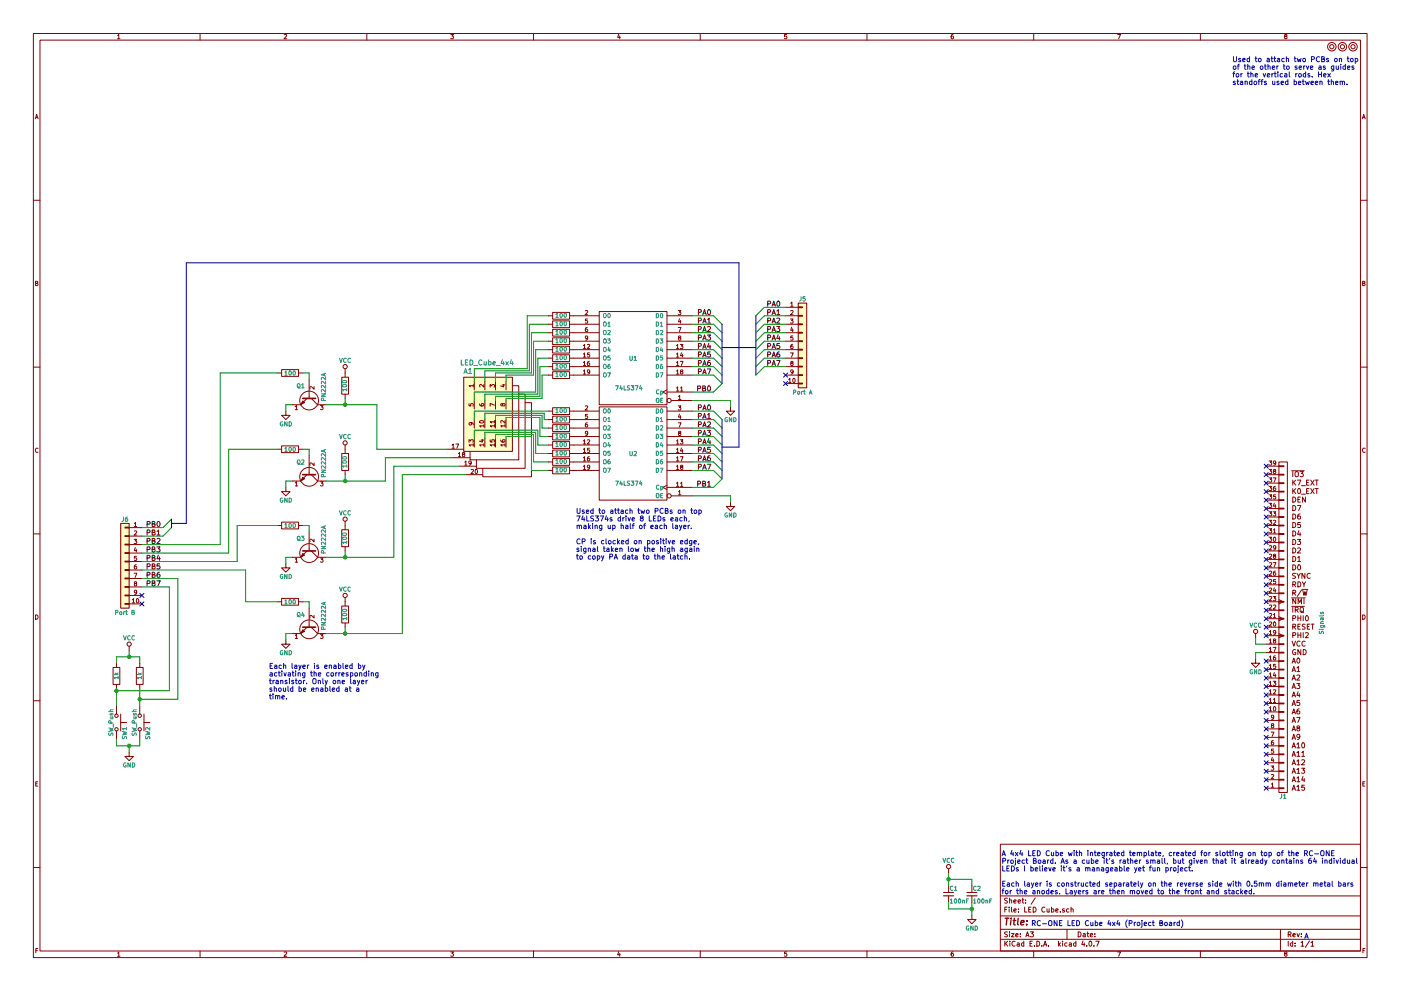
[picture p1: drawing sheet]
EESchema Schematic File Version 2
LIBS:power
LIBS:device
LIBS:transistors
LIBS:conn
LIBS:linear
LIBS:regul
LIBS:74xx
LIBS:cmos4000
LIBS:adc-dac
LIBS:memory
LIBS:xilinx
LIBS:microcontrollers
LIBS:dsp
LIBS:microchip
LIBS:analog_switches
LIBS:motorola
LIBS:texas
LIBS:intel
LIBS:audio
LIBS:interface
LIBS:digital-audio
LIBS:philips
LIBS:display
LIBS:cypress
LIBS:siliconi
LIBS:opto
LIBS:atmel
LIBS:contrib
LIBS:valves
LIBS:mounting
LIBS:rc1_backplane
LIBS:led_cube_4x4
LIBS:switches
LIBS:LED Cube-cache
EELAYER 25 0
EELAYER END
$Descr A3 16535 11693
encoding utf-8
Sheet 1 1
Title ""
Date ""
Rev ""
Comp ""
Comment1 ""
Comment2 ""
Comment3 ""
Comment4 ""
$EndDescr
Text Notes 12175 10925 0    60   ~ 0
RC-ONE LED Cube 4x4 (Project Board)
$Comp
L VCC #PWR01
U 1 1
P 14825 7525
F 0 "#PWR01" H 14825 7375 50  0001 C CNN
F 1 "VCC" H 14825 7675 50  0000 C CNN
F 2 "" H 14825 7525 50  0001 C CNN
F 3 "" H 14825 7525 50  0001 C CNN
	1    14825 7525
	1    0    0    -1  
$EndComp
$Comp
L GND #PWR02
U 1 1
P 14825 7775
F 0 "#PWR02" H 14825 7525 50  0001 C CNN
F 1 "GND" H 14825 7625 50  0000 C CNN
F 2 "" H 14825 7775 50  0001 C CNN
F 3 "" H 14825 7775 50  0001 C CNN
	1    14825 7775
	1    0    0    -1  
$EndComp
Text Notes 15400 11075 0    60   ~ 0
A
$Comp
L RC1_Backplane J1
U 1 1
P 15150 7400
F 0 "J1" H 15150 9400 50  0000 C CNN
F 1 "Signals" V 15600 7350 50  0000 C CNN
F 2 "Pin_Headers:Pin_Header_Straight_1x39_Pitch2.54mm" H 15150 7400 50  0001 C CNN
F 3 "" H 15150 7400 50  0001 C CNN
	1    15150 7400
	1    0    0    1   
$EndComp
Wire Wire Line
	14825 7700 14825 7775
$Comp
L C_Small C1
U 1 1
P 11200 10550
F 0 "C1" H 11210 10620 50  0000 L CNN
F 1 "100nF" H 11210 10470 50  0000 L CNN
F 2 "Capacitors_THT:C_Disc_D4.7mm_W2.5mm_P5.00mm" H 11200 10550 50  0001 C CNN
F 3 "" H 11200 10550 50  0001 C CNN
	1    11200 10550
	1    0    0    -1  
$EndComp
$Comp
L C_Small C2
U 1 1
P 11475 10550
F 0 "C2" H 11485 10620 50  0000 L CNN
F 1 "100nF" H 11485 10470 50  0000 L CNN
F 2 "Capacitors_THT:C_Disc_D4.7mm_W2.5mm_P5.00mm" H 11475 10550 50  0001 C CNN
F 3 "" H 11475 10550 50  0001 C CNN
	1    11475 10550
	1    0    0    -1  
$EndComp
Wire Wire Line
	11200 10300 11200 10450
Wire Wire Line
	11200 10375 11475 10375
Wire Wire Line
	11475 10375 11475 10450
Wire Wire Line
	11200 10650 11200 10725
Wire Wire Line
	11200 10725 11475 10725
$Comp
L GND #PWR03
U 1 1
P 11475 10800
F 0 "#PWR03" H 11475 10550 50  0001 C CNN
F 1 "GND" H 11475 10650 50  0000 C CNN
F 2 "" H 11475 10800 50  0001 C CNN
F 3 "" H 11475 10800 50  0001 C CNN
	1    11475 10800
	1    0    0    -1  
$EndComp
Connection ~ 11475 10725
$Comp
L VCC #PWR04
U 1 1
P 11200 10300
F 0 "#PWR04" H 11200 10150 50  0001 C CNN
F 1 "VCC" H 11200 10450 50  0000 C CNN
F 2 "" H 11200 10300 50  0001 C CNN
F 3 "" H 11200 10300 50  0001 C CNN
	1    11200 10300
	1    0    0    -1  
$EndComp
Connection ~ 11200 10375
Wire Wire Line
	11475 10650 11475 10800
Text Notes 11825 10550 0    60   ~ 0
A 4x4 LED Cube with integrated template, created for slotting on top of the RC-ONE\nProject Board. As a cube it's rather small, but given that it already contains 64 individual\nLEDs I believe it's a manageable yet fun project.\n\nEach layer is constructed separately on the reverse side with 0.5mm diameter metal bars\nfor the anodes. Layers are then moved to the front and stacked.
$Comp
L Conn_01x10 J5
U 1 1
P 9475 4025
F 0 "J5" H 9475 4525 50  0000 C CNN
F 1 "Port A" H 9475 3425 50  0000 C CNN
F 2 "Pin_Headers:Pin_Header_Straight_1x10_Pitch2.54mm" H 9475 4025 50  0001 C CNN
F 3 "" H 9475 4025 50  0001 C CNN
	1    9475 4025
	1    0    0    -1  
$EndComp
$Comp
L Conn_01x10 J6
U 1 1
P 1475 6625
F 0 "J6" H 1475 7125 50  0000 C CNN
F 1 "Port B" H 1475 6025 50  0000 C CNN
F 2 "Pin_Headers:Pin_Header_Straight_1x10_Pitch2.54mm" H 1475 6625 50  0001 C CNN
F 3 "" H 1475 6625 50  0001 C CNN
	1    1475 6625
	-1   0    0    -1  
$EndComp
Wire Wire Line
	9275 3625 9025 3625
Wire Wire Line
	9025 3725 9275 3725
Wire Wire Line
	9275 3825 9025 3825
Wire Wire Line
	9025 3925 9275 3925
Wire Wire Line
	9275 4025 9025 4025
Wire Wire Line
	9025 4125 9275 4125
Wire Wire Line
	9275 4225 9025 4225
Wire Wire Line
	9025 4325 9275 4325
Wire Wire Line
	1675 6225 1925 6225
Wire Wire Line
	1925 6325 1675 6325
Wire Wire Line
	2700 6525 1675 6525
Wire Wire Line
	1675 6625 2800 6625
Wire Wire Line
	1675 6725 2900 6725
Wire Wire Line
	1675 6825 2100 6825
Wire Wire Line
	1675 6925 2000 6925
Text Label 9050 3625 0    60   ~ 0
PA0
Text Label 9050 3725 0    60   ~ 0
PA1
Text Label 9050 3825 0    60   ~ 0
PA2
Text Label 9050 3925 0    60   ~ 0
PA3
Text Label 9050 4025 0    60   ~ 0
PA4
Text Label 9050 4125 0    60   ~ 0
PA5
Text Label 9050 4225 0    60   ~ 0
PA6
Text Label 9050 4325 0    60   ~ 0
PA7
Text Label 1900 6225 2    60   ~ 0
PB0
Text Label 1900 6325 2    60   ~ 0
PB1
Text Label 1900 6525 2    60   ~ 0
PB3
Text Label 1900 6625 2    60   ~ 0
PB4
Text Label 1900 6725 2    60   ~ 0
PB5
Text Label 1900 6825 2    60   ~ 0
PB6
Text Label 1900 6925 2    60   ~ 0
PB7
Entry Wire Line
	9025 3625 8925 3725
Entry Wire Line
	9025 3725 8925 3825
Entry Wire Line
	9025 3825 8925 3925
Entry Wire Line
	9025 3925 8925 4025
Entry Wire Line
	9025 4025 8925 4125
Entry Wire Line
	9025 4125 8925 4225
Entry Wire Line
	9025 4225 8925 4325
Entry Wire Line
	9025 4325 8925 4425
Entry Wire Line
	1925 6325 2025 6225
Entry Wire Line
	1925 6225 2025 6125
Wire Bus Line
	8925 3725 8925 4425
Wire Bus Line
	8925 4100 8525 4100
$Comp
L LED_Cube_4x4 A1
U 1 1
P 6050 4625
F 0 "A1" H 5525 4875 60  0000 C CNN
F 1 "LED_Cube_4x4" H 5750 4975 60  0000 C CNN
F 2 "led_cube:LED_Cube_4x4" H 5875 4650 60  0001 C CNN
F 3 "" H 5875 4650 60  0001 C CNN
	1    6050 4625
	1    0    0    -1  
$EndComp
$Comp
L 74LS374 U1
U 1 1
P 7475 4225
F 0 "U1" H 7475 4225 50  0000 C CNN
F 1 "74LS374" H 7525 3875 50  0000 C CNN
F 2 "Housings_DIP:DIP-20_W7.62mm_Socket_LongPads" H 7475 4225 50  0001 C CNN
F 3 "" H 7475 4225 50  0001 C CNN
	1    7475 4225
	-1   0    0    -1  
$EndComp
$Comp
L 74LS374 U2
U 1 1
P 7475 5350
F 0 "U2" H 7475 5350 50  0000 C CNN
F 1 "74LS374" H 7525 5000 50  0000 C CNN
F 2 "Housings_DIP:DIP-20_W7.62mm_Socket_LongPads" H 7475 5350 50  0001 C CNN
F 3 "" H 7475 5350 50  0001 C CNN
	1    7475 5350
	-1   0    0    -1  
$EndComp
Wire Wire Line
	5975 4725 5975 4700
Wire Wire Line
	5975 4700 6400 4700
Wire Wire Line
	6400 4700 6400 4425
Wire Wire Line
	6400 4425 6475 4425
Wire Wire Line
	5850 4725 5850 4675
Wire Wire Line
	5850 4675 6375 4675
Wire Wire Line
	6375 4675 6375 4325
Wire Wire Line
	6375 4325 6475 4325
Wire Wire Line
	5725 4725 5725 4650
Wire Wire Line
	5725 4650 6350 4650
Wire Wire Line
	6350 4650 6350 4225
Wire Wire Line
	6350 4225 6475 4225
Wire Wire Line
	5600 4725 5600 4625
Wire Wire Line
	5600 4625 6325 4625
Wire Wire Line
	6325 4625 6325 4125
Wire Wire Line
	6325 4125 6475 4125
Wire Wire Line
	6475 4025 6300 4025
Wire Wire Line
	6300 4025 6300 4425
Wire Wire Line
	6300 4425 5975 4425
Wire Wire Line
	5975 4425 5975 4500
Wire Wire Line
	5850 4500 5850 4400
Wire Wire Line
	5850 4400 6275 4400
Wire Wire Line
	6275 4400 6275 3925
Wire Wire Line
	6275 3925 6475 3925
Wire Wire Line
	6475 3825 6250 3825
Wire Wire Line
	6250 3825 6250 4375
Wire Wire Line
	6250 4375 5725 4375
Wire Wire Line
	5725 4375 5725 4500
Wire Wire Line
	5600 4500 5600 4350
Wire Wire Line
	5600 4350 6225 4350
Wire Wire Line
	6225 4350 6225 3725
Wire Wire Line
	6225 3725 6475 3725
Wire Wire Line
	5975 4950 5975 4925
Wire Wire Line
	5975 4925 6375 4925
Wire Wire Line
	6375 4925 6375 5150
Wire Wire Line
	6375 5150 6475 5150
Wire Wire Line
	5850 4950 5850 4900
Wire Wire Line
	5850 4900 6400 4900
Wire Wire Line
	6400 4900 6400 5050
Wire Wire Line
	6400 5050 6475 5050
Wire Wire Line
	5725 4950 5725 4875
Wire Wire Line
	5725 4875 6425 4875
Wire Wire Line
	6425 4875 6425 4950
Wire Wire Line
	6425 4950 6475 4950
Wire Wire Line
	6475 4850 5600 4850
Wire Wire Line
	5600 4850 5600 4950
Wire Wire Line
	5600 5175 5600 5075
Wire Wire Line
	5600 5075 6350 5075
Wire Wire Line
	6350 5075 6350 5250
Wire Wire Line
	6350 5250 6475 5250
Wire Wire Line
	5725 5175 5725 5100
Wire Wire Line
	5725 5100 6325 5100
Wire Wire Line
	6325 5100 6325 5350
Wire Wire Line
	6325 5350 6475 5350
Wire Wire Line
	5850 5175 5850 5125
Wire Wire Line
	5850 5125 6300 5125
Wire Wire Line
	6300 5125 6300 5450
Wire Wire Line
	6300 5450 6475 5450
Wire Wire Line
	5975 5175 5975 5150
Wire Wire Line
	5975 5150 6275 5150
Wire Wire Line
	6275 5150 6275 5550
Wire Wire Line
	6275 5550 6475 5550
Wire Wire Line
	8175 3725 8425 3725
Wire Wire Line
	8425 3825 8175 3825
Wire Wire Line
	8175 3925 8425 3925
Wire Wire Line
	8425 4025 8175 4025
Wire Wire Line
	8175 4125 8425 4125
Wire Wire Line
	8425 4225 8175 4225
Wire Wire Line
	8175 4325 8425 4325
Wire Wire Line
	8425 4425 8175 4425
Text Label 8400 3725 2    60   ~ 0
PA0
Text Label 8400 3825 2    60   ~ 0
PA1
Text Label 8400 3925 2    60   ~ 0
PA2
Text Label 8400 4025 2    60   ~ 0
PA3
Text Label 8400 4125 2    60   ~ 0
PA4
Text Label 8400 4225 2    60   ~ 0
PA5
Text Label 8400 4325 2    60   ~ 0
PA6
Text Label 8400 4425 2    60   ~ 0
PA7
Entry Wire Line
	8425 3725 8525 3825
Entry Wire Line
	8425 3825 8525 3925
Entry Wire Line
	8425 3925 8525 4025
Entry Wire Line
	8425 4025 8525 4125
Entry Wire Line
	8425 4125 8525 4225
Entry Wire Line
	8425 4225 8525 4325
Entry Wire Line
	8425 4325 8525 4425
Entry Wire Line
	8425 4425 8525 4525
Wire Wire Line
	8175 4850 8425 4850
Wire Wire Line
	8425 4950 8175 4950
Wire Wire Line
	8175 5050 8425 5050
Wire Wire Line
	8425 5150 8175 5150
Wire Wire Line
	8175 5250 8425 5250
Wire Wire Line
	8425 5350 8175 5350
Wire Wire Line
	8175 5450 8425 5450
Wire Wire Line
	8425 5550 8175 5550
Text Label 8400 4850 2    60   ~ 0
PA0
Text Label 8400 4950 2    60   ~ 0
PA1
Text Label 8400 5050 2    60   ~ 0
PA2
Text Label 8400 5150 2    60   ~ 0
PA3
Text Label 8400 5250 2    60   ~ 0
PA4
Text Label 8400 5350 2    60   ~ 0
PA5
Text Label 8400 5450 2    60   ~ 0
PA6
Text Label 8400 5550 2    60   ~ 0
PA7
Entry Wire Line
	8425 4850 8525 4950
Entry Wire Line
	8425 4950 8525 5050
Entry Wire Line
	8425 5050 8525 5150
Entry Wire Line
	8425 5150 8525 5250
Entry Wire Line
	8425 5250 8525 5350
Entry Wire Line
	8425 5350 8525 5450
Entry Wire Line
	8425 5450 8525 5550
Entry Wire Line
	8425 5550 8525 5650
Wire Bus Line
	8525 3825 8525 4525
Wire Bus Line
	8525 4950 8525 5650
Wire Bus Line
	8725 3100 8725 5275
Wire Bus Line
	8725 5275 8525 5275
$Comp
L PN2222A Q1
U 1 1
P 3650 4675
F 0 "Q1" V 3525 4525 50  0000 L CNN
F 1 "PN2222A" H 3375 4850 50  0000 L CNN
F 2 "TO_SOT_Packages_THT:TO-92_Molded_Narrow" H 3850 4600 50  0001 L CIN
F 3 "" H 3650 4675 50  0001 L CNN
	1    3650 4675
	0    1    1    0   
$EndComp
$Comp
L R R1
U 1 1
P 3425 4400
F 0 "R1" V 3505 4400 50  0001 C CNN
F 1 "100" V 3425 4400 50  0000 C CNN
F 2 "Resistors_THT:R_Axial_DIN0207_L6.3mm_D2.5mm_P10.16mm_Horizontal" V 3355 4400 50  0001 C CNN
F 3 "" H 3425 4400 50  0001 C CNN
	1    3425 4400
	0    1    1    0   
$EndComp
Wire Wire Line
	3450 4775 3375 4775
Wire Wire Line
	3650 4475 3650 4400
$Comp
L GND #PWR05
U 1 1
P 3375 4850
F 0 "#PWR05" H 3375 4600 50  0001 C CNN
F 1 "GND" H 3375 4700 50  0000 C CNN
F 2 "" H 3375 4850 50  0001 C CNN
F 3 "" H 3375 4850 50  0001 C CNN
	1    3375 4850
	1    0    0    -1  
$EndComp
Wire Wire Line
	3850 4775 4450 4775
Wire Wire Line
	2600 4400 3275 4400
$Comp
L R R9
U 1 1
P 4075 4550
F 0 "R9" V 4155 4550 50  0001 C CNN
F 1 "100" V 4075 4550 50  0000 C CNN
F 2 "Resistors_THT:R_Axial_DIN0207_L6.3mm_D2.5mm_P10.16mm_Horizontal" V 4005 4550 50  0001 C CNN
F 3 "" H 4075 4550 50  0001 C CNN
	1    4075 4550
	-1   0    0    1   
$EndComp
$Comp
L VCC #PWR06
U 1 1
P 4075 4400
F 0 "#PWR06" H 4075 4250 50  0001 C CNN
F 1 "VCC" H 4075 4550 50  0000 C CNN
F 2 "" H 4075 4400 50  0001 C CNN
F 3 "" H 4075 4400 50  0001 C CNN
	1    4075 4400
	1    0    0    -1  
$EndComp
Wire Wire Line
	2600 6425 1675 6425
Text Label 1900 6425 2    60   ~ 0
PB2
Wire Wire Line
	2600 4400 2600 6425
Wire Wire Line
	2700 5300 2700 6525
NoConn ~ 9275 4425
NoConn ~ 9275 4525
NoConn ~ 1675 7025
NoConn ~ 1675 7125
Wire Bus Line
	2025 6125 2025 6225
NoConn ~ 14950 5500
NoConn ~ 14950 5600
NoConn ~ 14950 5700
NoConn ~ 14950 5800
NoConn ~ 14950 5900
NoConn ~ 14950 6000
NoConn ~ 14950 6100
NoConn ~ 14950 6200
NoConn ~ 14950 6300
NoConn ~ 14950 6400
NoConn ~ 14950 6500
NoConn ~ 14950 6600
NoConn ~ 14950 6700
NoConn ~ 14950 6800
NoConn ~ 14950 6900
NoConn ~ 14950 7000
NoConn ~ 14950 7100
NoConn ~ 14950 7200
NoConn ~ 14950 7300
NoConn ~ 14950 7400
NoConn ~ 14950 7500
NoConn ~ 14950 7800
NoConn ~ 14950 7900
NoConn ~ 14950 8000
NoConn ~ 14950 8100
NoConn ~ 14950 8200
NoConn ~ 14950 8300
NoConn ~ 14950 8400
NoConn ~ 14950 8500
NoConn ~ 14950 8600
NoConn ~ 14950 8700
NoConn ~ 14950 8800
NoConn ~ 14950 8900
NoConn ~ 14950 9000
NoConn ~ 14950 9100
NoConn ~ 14950 9200
NoConn ~ 14950 9300
Wire Wire Line
	8175 4625 8425 4625
Wire Wire Line
	8425 5750 8175 5750
Text Label 8400 4625 2    60   ~ 0
PB0
Text Label 8400 5750 2    60   ~ 0
PB1
Entry Wire Line
	8425 5750 8525 5650
Entry Wire Line
	8425 4625 8525 4525
$Comp
L GND #PWR07
U 1 1
P 8625 4800
F 0 "#PWR07" H 8625 4550 50  0001 C CNN
F 1 "GND" H 8625 4650 50  0000 C CNN
F 2 "" H 8625 4800 50  0001 C CNN
F 3 "" H 8625 4800 50  0001 C CNN
	1    8625 4800
	1    0    0    -1  
$EndComp
Wire Wire Line
	8625 4800 8625 4725
Wire Wire Line
	8625 4725 8175 4725
$Comp
L GND #PWR08
U 1 1
P 8625 5925
F 0 "#PWR08" H 8625 5675 50  0001 C CNN
F 1 "GND" H 8625 5775 50  0000 C CNN
F 2 "" H 8625 5925 50  0001 C CNN
F 3 "" H 8625 5925 50  0001 C CNN
	1    8625 5925
	1    0    0    -1  
$EndComp
Wire Wire Line
	8625 5925 8625 5850
Wire Wire Line
	8625 5850 8175 5850
Wire Bus Line
	2200 3100 8725 3100
$Comp
L SW_Push SW1
U 1 1
P 1375 8525
F 0 "SW1" H 1425 8625 50  0000 L CNN
F 1 "SW_Push" H 1375 8465 50  0000 C CNN
F 2 "Buttons_Switches_THT:SW_PUSH_6mm" H 1375 8725 50  0001 C CNN
F 3 "" H 1375 8725 50  0001 C CNN
	1    1375 8525
	0    1    1    0   
$EndComp
$Comp
L SW_Push SW2
U 1 1
P 1650 8525
F 0 "SW2" H 1700 8625 50  0000 L CNN
F 1 "SW_Push" H 1650 8465 50  0000 C CNN
F 2 "Buttons_Switches_THT:SW_PUSH_6mm" H 1650 8725 50  0001 C CNN
F 3 "" H 1650 8725 50  0001 C CNN
	1    1650 8525
	0    1    1    0   
$EndComp
Wire Wire Line
	1375 8725 1375 8800
Wire Wire Line
	1375 8800 1650 8800
Wire Wire Line
	1650 8800 1650 8725
Wire Wire Line
	1525 8800 1525 8875
Connection ~ 1525 8800
$Comp
L GND #PWR09
U 1 1
P 1525 8875
F 0 "#PWR09" H 1525 8625 50  0001 C CNN
F 1 "GND" H 1525 8725 50  0000 C CNN
F 2 "" H 1525 8875 50  0001 C CNN
F 3 "" H 1525 8875 50  0001 C CNN
	1    1525 8875
	1    0    0    -1  
$EndComp
$Comp
L R R13
U 1 1
P 1375 7975
F 0 "R13" V 1455 7975 50  0001 C CNN
F 1 "1k" V 1375 7975 50  0000 C CNN
F 2 "Resistors_THT:R_Axial_DIN0207_L6.3mm_D2.5mm_P10.16mm_Horizontal" V 1305 7975 50  0001 C CNN
F 3 "" H 1375 7975 50  0001 C CNN
	1    1375 7975
	-1   0    0    1   
$EndComp
$Comp
L R R14
U 1 1
P 1650 7975
F 0 "R14" V 1730 7975 50  0001 C CNN
F 1 "1k" V 1650 7975 50  0000 C CNN
F 2 "Resistors_THT:R_Axial_DIN0207_L6.3mm_D2.5mm_P10.16mm_Horizontal" V 1580 7975 50  0001 C CNN
F 3 "" H 1650 7975 50  0001 C CNN
	1    1650 7975
	-1   0    0    1   
$EndComp
$Comp
L VCC #PWR010
U 1 1
P 1525 7675
F 0 "#PWR010" H 1525 7525 50  0001 C CNN
F 1 "VCC" H 1525 7825 50  0000 C CNN
F 2 "" H 1525 7675 50  0001 C CNN
F 3 "" H 1525 7675 50  0001 C CNN
	1    1525 7675
	1    0    0    -1  
$EndComp
Wire Wire Line
	1375 7825 1375 7750
Wire Wire Line
	1375 7750 1650 7750
Wire Wire Line
	1650 7750 1650 7825
Wire Wire Line
	1525 7750 1525 7675
Connection ~ 1525 7750
Wire Wire Line
	1375 8125 1375 8325
Wire Wire Line
	1650 8125 1650 8325
Wire Wire Line
	2000 6925 2000 8150
Wire Wire Line
	2000 8150 1375 8150
Connection ~ 1375 8150
Wire Wire Line
	2100 6825 2100 8250
Wire Wire Line
	2100 8250 1650 8250
Connection ~ 1650 8250
Wire Wire Line
	3375 4775 3375 4850
Wire Wire Line
	3650 4400 3575 4400
$Comp
L PN2222A Q2
U 1 1
P 3650 5575
F 0 "Q2" V 3525 5425 50  0000 L CNN
F 1 "PN2222A" H 3375 5750 50  0000 L CNN
F 2 "TO_SOT_Packages_THT:TO-92_Molded_Narrow" H 3850 5500 50  0001 L CIN
F 3 "" H 3650 5575 50  0001 L CNN
	1    3650 5575
	0    1    1    0   
$EndComp
$Comp
L R R2
U 1 1
P 3425 5300
F 0 "R2" V 3505 5300 50  0001 C CNN
F 1 "100" V 3425 5300 50  0000 C CNN
F 2 "Resistors_THT:R_Axial_DIN0207_L6.3mm_D2.5mm_P10.16mm_Horizontal" V 3355 5300 50  0001 C CNN
F 3 "" H 3425 5300 50  0001 C CNN
	1    3425 5300
	0    1    1    0   
$EndComp
Wire Wire Line
	3450 5675 3375 5675
Wire Wire Line
	3650 5375 3650 5300
$Comp
L GND #PWR011
U 1 1
P 3375 5750
F 0 "#PWR011" H 3375 5500 50  0001 C CNN
F 1 "GND" H 3375 5600 50  0000 C CNN
F 2 "" H 3375 5750 50  0001 C CNN
F 3 "" H 3375 5750 50  0001 C CNN
	1    3375 5750
	1    0    0    -1  
$EndComp
Wire Wire Line
	3850 5675 4550 5675
$Comp
L R R5
U 1 1
P 4075 5450
F 0 "R5" V 4155 5450 50  0001 C CNN
F 1 "100" V 4075 5450 50  0000 C CNN
F 2 "Resistors_THT:R_Axial_DIN0207_L6.3mm_D2.5mm_P10.16mm_Horizontal" V 4005 5450 50  0001 C CNN
F 3 "" H 4075 5450 50  0001 C CNN
	1    4075 5450
	-1   0    0    1   
$EndComp
$Comp
L VCC #PWR012
U 1 1
P 4075 5300
F 0 "#PWR012" H 4075 5150 50  0001 C CNN
F 1 "VCC" H 4075 5450 50  0000 C CNN
F 2 "" H 4075 5300 50  0001 C CNN
F 3 "" H 4075 5300 50  0001 C CNN
	1    4075 5300
	1    0    0    -1  
$EndComp
Wire Wire Line
	3375 5675 3375 5750
Wire Wire Line
	3650 5300 3575 5300
$Comp
L PN2222A Q3
U 1 1
P 3650 6475
F 0 "Q3" V 3525 6325 50  0000 L CNN
F 1 "PN2222A" H 3375 6650 50  0000 L CNN
F 2 "TO_SOT_Packages_THT:TO-92_Molded_Narrow" H 3850 6400 50  0001 L CIN
F 3 "" H 3650 6475 50  0001 L CNN
	1    3650 6475
	0    1    1    0   
$EndComp
$Comp
L R R3
U 1 1
P 3425 6200
F 0 "R3" V 3505 6200 50  0001 C CNN
F 1 "100" V 3425 6200 50  0000 C CNN
F 2 "Resistors_THT:R_Axial_DIN0207_L6.3mm_D2.5mm_P10.16mm_Horizontal" V 3355 6200 50  0001 C CNN
F 3 "" H 3425 6200 50  0001 C CNN
	1    3425 6200
	0    1    1    0   
$EndComp
Wire Wire Line
	3450 6575 3375 6575
Wire Wire Line
	3650 6275 3650 6200
$Comp
L GND #PWR013
U 1 1
P 3375 6650
F 0 "#PWR013" H 3375 6400 50  0001 C CNN
F 1 "GND" H 3375 6500 50  0000 C CNN
F 2 "" H 3375 6650 50  0001 C CNN
F 3 "" H 3375 6650 50  0001 C CNN
	1    3375 6650
	1    0    0    -1  
$EndComp
Wire Wire Line
	3850 6575 4650 6575
$Comp
L R R6
U 1 1
P 4075 6350
F 0 "R6" V 4155 6350 50  0001 C CNN
F 1 "100" V 4075 6350 50  0000 C CNN
F 2 "Resistors_THT:R_Axial_DIN0207_L6.3mm_D2.5mm_P10.16mm_Horizontal" V 4005 6350 50  0001 C CNN
F 3 "" H 4075 6350 50  0001 C CNN
	1    4075 6350
	-1   0    0    1   
$EndComp
$Comp
L VCC #PWR014
U 1 1
P 4075 6200
F 0 "#PWR014" H 4075 6050 50  0001 C CNN
F 1 "VCC" H 4075 6350 50  0000 C CNN
F 2 "" H 4075 6200 50  0001 C CNN
F 3 "" H 4075 6200 50  0001 C CNN
	1    4075 6200
	1    0    0    -1  
$EndComp
Wire Wire Line
	3375 6575 3375 6650
Wire Wire Line
	3650 6200 3575 6200
$Comp
L PN2222A Q4
U 1 1
P 3650 7375
F 0 "Q4" V 3525 7225 50  0000 L CNN
F 1 "PN2222A" H 3375 7550 50  0000 L CNN
F 2 "TO_SOT_Packages_THT:TO-92_Molded_Narrow" H 3850 7300 50  0001 L CIN
F 3 "" H 3650 7375 50  0001 L CNN
	1    3650 7375
	0    1    1    0   
$EndComp
$Comp
L R R4
U 1 1
P 3425 7100
F 0 "R4" V 3505 7100 50  0001 C CNN
F 1 "100" V 3425 7100 50  0000 C CNN
F 2 "Resistors_THT:R_Axial_DIN0207_L6.3mm_D2.5mm_P10.16mm_Horizontal" V 3355 7100 50  0001 C CNN
F 3 "" H 3425 7100 50  0001 C CNN
	1    3425 7100
	0    1    1    0   
$EndComp
Wire Wire Line
	3450 7475 3375 7475
Wire Wire Line
	3650 7175 3650 7100
$Comp
L GND #PWR015
U 1 1
P 3375 7550
F 0 "#PWR015" H 3375 7300 50  0001 C CNN
F 1 "GND" H 3375 7400 50  0000 C CNN
F 2 "" H 3375 7550 50  0001 C CNN
F 3 "" H 3375 7550 50  0001 C CNN
	1    3375 7550
	1    0    0    -1  
$EndComp
Wire Wire Line
	3850 7475 4750 7475
$Comp
L R R7
U 1 1
P 4075 7250
F 0 "R7" V 4155 7250 50  0001 C CNN
F 1 "100" V 4075 7250 50  0000 C CNN
F 2 "Resistors_THT:R_Axial_DIN0207_L6.3mm_D2.5mm_P10.16mm_Horizontal" V 4005 7250 50  0001 C CNN
F 3 "" H 4075 7250 50  0001 C CNN
	1    4075 7250
	-1   0    0    1   
$EndComp
$Comp
L VCC #PWR016
U 1 1
P 4075 7100
F 0 "#PWR016" H 4075 6950 50  0001 C CNN
F 1 "VCC" H 4075 7250 50  0000 C CNN
F 2 "" H 4075 7100 50  0001 C CNN
F 3 "" H 4075 7100 50  0001 C CNN
	1    4075 7100
	1    0    0    -1  
$EndComp
Wire Wire Line
	3375 7475 3375 7550
Wire Wire Line
	3650 7100 3575 7100
Wire Wire Line
	2700 5300 3275 5300
Wire Wire Line
	2800 6625 2800 6200
Wire Wire Line
	2800 6200 3275 6200
Wire Wire Line
	2900 6725 2900 7100
Wire Wire Line
	2900 7100 3275 7100
Wire Wire Line
	4650 6575 4650 5500
Wire Wire Line
	4750 7475 4750 5600
Wire Bus Line
	2025 6175 2200 6175
Wire Bus Line
	2200 6175 2200 3100
Wire Wire Line
	14825 7600 14825 7525
Wire Wire Line
	4750 5600 5500 5600
Wire Wire Line
	4650 5500 5425 5500
Wire Wire Line
	4550 5675 4550 5400
Wire Wire Line
	4550 5400 5350 5400
Wire Wire Line
	4450 5300 5275 5300
Wire Wire Line
	4450 4775 4450 5300
Wire Wire Line
	4075 5600 4075 5675
Connection ~ 4075 5675
Wire Wire Line
	4075 6500 4075 6575
Connection ~ 4075 6575
Wire Wire Line
	4075 4700 4075 4775
Connection ~ 4075 4775
Wire Wire Line
	4075 7400 4075 7475
Connection ~ 4075 7475
$Comp
L R R8
U 1 1
P 6625 3725
F 0 "R8" V 6705 3725 50  0001 C CNN
F 1 "100" V 6625 3725 50  0000 C CNN
F 2 "Resistors_THT:R_Axial_DIN0207_L6.3mm_D2.5mm_P10.16mm_Horizontal" V 6555 3725 50  0001 C CNN
F 3 "" H 6625 3725 50  0001 C CNN
	1    6625 3725
	0    -1   -1   0   
$EndComp
$Comp
L R R10
U 1 1
P 6625 3825
F 0 "R10" V 6705 3825 50  0001 C CNN
F 1 "100" V 6625 3825 50  0000 C CNN
F 2 "Resistors_THT:R_Axial_DIN0207_L6.3mm_D2.5mm_P10.16mm_Horizontal" V 6555 3825 50  0001 C CNN
F 3 "" H 6625 3825 50  0001 C CNN
	1    6625 3825
	0    -1   -1   0   
$EndComp
$Comp
L R R11
U 1 1
P 6625 3925
F 0 "R11" V 6705 3925 50  0001 C CNN
F 1 "100" V 6625 3925 50  0000 C CNN
F 2 "Resistors_THT:R_Axial_DIN0207_L6.3mm_D2.5mm_P10.16mm_Horizontal" V 6555 3925 50  0001 C CNN
F 3 "" H 6625 3925 50  0001 C CNN
	1    6625 3925
	0    -1   -1   0   
$EndComp
$Comp
L R R12
U 1 1
P 6625 4025
F 0 "R12" V 6705 4025 50  0001 C CNN
F 1 "100" V 6625 4025 50  0000 C CNN
F 2 "Resistors_THT:R_Axial_DIN0207_L6.3mm_D2.5mm_P10.16mm_Horizontal" V 6555 4025 50  0001 C CNN
F 3 "" H 6625 4025 50  0001 C CNN
	1    6625 4025
	0    -1   -1   0   
$EndComp
$Comp
L R R15
U 1 1
P 6625 4125
F 0 "R15" V 6705 4125 50  0001 C CNN
F 1 "100" V 6625 4125 50  0000 C CNN
F 2 "Resistors_THT:R_Axial_DIN0207_L6.3mm_D2.5mm_P10.16mm_Horizontal" V 6555 4125 50  0001 C CNN
F 3 "" H 6625 4125 50  0001 C CNN
	1    6625 4125
	0    -1   -1   0   
$EndComp
$Comp
L R R16
U 1 1
P 6625 4225
F 0 "R16" V 6705 4225 50  0001 C CNN
F 1 "100" V 6625 4225 50  0000 C CNN
F 2 "Resistors_THT:R_Axial_DIN0207_L6.3mm_D2.5mm_P10.16mm_Horizontal" V 6555 4225 50  0001 C CNN
F 3 "" H 6625 4225 50  0001 C CNN
	1    6625 4225
	0    -1   -1   0   
$EndComp
$Comp
L R R17
U 1 1
P 6625 4325
F 0 "R17" V 6705 4325 50  0001 C CNN
F 1 "100" V 6625 4325 50  0000 C CNN
F 2 "Resistors_THT:R_Axial_DIN0207_L6.3mm_D2.5mm_P10.16mm_Horizontal" V 6555 4325 50  0001 C CNN
F 3 "" H 6625 4325 50  0001 C CNN
	1    6625 4325
	0    -1   -1   0   
$EndComp
$Comp
L R R18
U 1 1
P 6625 4425
F 0 "R18" V 6705 4425 50  0001 C CNN
F 1 "100" V 6625 4425 50  0000 C CNN
F 2 "Resistors_THT:R_Axial_DIN0207_L6.3mm_D2.5mm_P10.16mm_Horizontal" V 6555 4425 50  0001 C CNN
F 3 "" H 6625 4425 50  0001 C CNN
	1    6625 4425
	0    -1   -1   0   
$EndComp
$Comp
L R R19
U 1 1
P 6625 4850
F 0 "R19" V 6705 4850 50  0001 C CNN
F 1 "100" V 6625 4850 50  0000 C CNN
F 2 "Resistors_THT:R_Axial_DIN0207_L6.3mm_D2.5mm_P10.16mm_Horizontal" V 6555 4850 50  0001 C CNN
F 3 "" H 6625 4850 50  0001 C CNN
	1    6625 4850
	0    -1   -1   0   
$EndComp
$Comp
L R R20
U 1 1
P 6625 4950
F 0 "R20" V 6705 4950 50  0001 C CNN
F 1 "100" V 6625 4950 50  0000 C CNN
F 2 "Resistors_THT:R_Axial_DIN0207_L6.3mm_D2.5mm_P10.16mm_Horizontal" V 6555 4950 50  0001 C CNN
F 3 "" H 6625 4950 50  0001 C CNN
	1    6625 4950
	0    -1   -1   0   
$EndComp
$Comp
L R R21
U 1 1
P 6625 5050
F 0 "R21" V 6705 5050 50  0001 C CNN
F 1 "100" V 6625 5050 50  0000 C CNN
F 2 "Resistors_THT:R_Axial_DIN0207_L6.3mm_D2.5mm_P10.16mm_Horizontal" V 6555 5050 50  0001 C CNN
F 3 "" H 6625 5050 50  0001 C CNN
	1    6625 5050
	0    -1   -1   0   
$EndComp
$Comp
L R R22
U 1 1
P 6625 5150
F 0 "R22" V 6705 5150 50  0001 C CNN
F 1 "100" V 6625 5150 50  0000 C CNN
F 2 "Resistors_THT:R_Axial_DIN0207_L6.3mm_D2.5mm_P10.16mm_Horizontal" V 6555 5150 50  0001 C CNN
F 3 "" H 6625 5150 50  0001 C CNN
	1    6625 5150
	0    -1   -1   0   
$EndComp
$Comp
L R R23
U 1 1
P 6625 5250
F 0 "R23" V 6705 5250 50  0001 C CNN
F 1 "100" V 6625 5250 50  0000 C CNN
F 2 "Resistors_THT:R_Axial_DIN0207_L6.3mm_D2.5mm_P10.16mm_Horizontal" V 6555 5250 50  0001 C CNN
F 3 "" H 6625 5250 50  0001 C CNN
	1    6625 5250
	0    -1   -1   0   
$EndComp
$Comp
L R R24
U 1 1
P 6625 5350
F 0 "R24" V 6705 5350 50  0001 C CNN
F 1 "100" V 6625 5350 50  0000 C CNN
F 2 "Resistors_THT:R_Axial_DIN0207_L6.3mm_D2.5mm_P10.16mm_Horizontal" V 6555 5350 50  0001 C CNN
F 3 "" H 6625 5350 50  0001 C CNN
	1    6625 5350
	0    -1   -1   0   
$EndComp
$Comp
L R R25
U 1 1
P 6625 5450
F 0 "R25" V 6705 5450 50  0001 C CNN
F 1 "100" V 6625 5450 50  0000 C CNN
F 2 "Resistors_THT:R_Axial_DIN0207_L6.3mm_D2.5mm_P10.16mm_Horizontal" V 6555 5450 50  0001 C CNN
F 3 "" H 6625 5450 50  0001 C CNN
	1    6625 5450
	0    -1   -1   0   
$EndComp
$Comp
L R R26
U 1 1
P 6625 5550
F 0 "R26" V 6705 5550 50  0001 C CNN
F 1 "100" V 6625 5550 50  0000 C CNN
F 2 "Resistors_THT:R_Axial_DIN0207_L6.3mm_D2.5mm_P10.16mm_Horizontal" V 6555 5550 50  0001 C CNN
F 3 "" H 6625 5550 50  0001 C CNN
	1    6625 5550
	0    -1   -1   0   
$EndComp
$Comp
L Mounting M3
U 1 1
P 15975 550
F 0 "M3" H 15975 650 50  0001 C CNN
F 1 "Mounting" H 15975 475 50  0001 C CNN
F 2 "mounting:1pin" H 15975 550 50  0001 C CNN
F 3 "" H 15975 550 50  0001 C CNN
	1    15975 550 
	1    0    0    -1  
$EndComp
$Comp
L Mounting M2
U 1 1
P 15850 550
F 0 "M2" H 15850 650 50  0001 C CNN
F 1 "Mounting" H 15850 475 50  0001 C CNN
F 2 "mounting:1pin" H 15850 550 50  0001 C CNN
F 3 "" H 15850 550 50  0001 C CNN
	1    15850 550 
	1    0    0    -1  
$EndComp
$Comp
L Mounting M1
U 1 1
P 15725 550
F 0 "M1" H 15725 650 50  0001 C CNN
F 1 "Mounting" H 15725 475 50  0001 C CNN
F 2 "mounting:1pin" H 15725 550 50  0001 C CNN
F 3 "" H 15725 550 50  0001 C CNN
	1    15725 550 
	1    0    0    -1  
$EndComp
Wire Wire Line
	14825 7600 14950 7600
Wire Wire Line
	14950 7700 14825 7700
Text Notes 14550 1000 0    60   ~ 0
Used to attach two PCBs on top\nof the other to serve as guides\nfor the vertical rods. Hex\nstandoffs used between them.
Text Notes 6800 6600 0    60   ~ 0
Used to attach two PCBs on top\n74LS374s drive 8 LEDs each,\nmaking up half of each layer.\n\nCP is clocked on positive edge,\nsignal taken low the high again\nto copy PA data to the latch.
Text Notes 3175 8250 0    60   ~ 0
Each layer is enabled by\nactivating the corresponding\ntransistor. Only one layer\nshould be enabled at a\ntime.
$EndSCHEMATC
